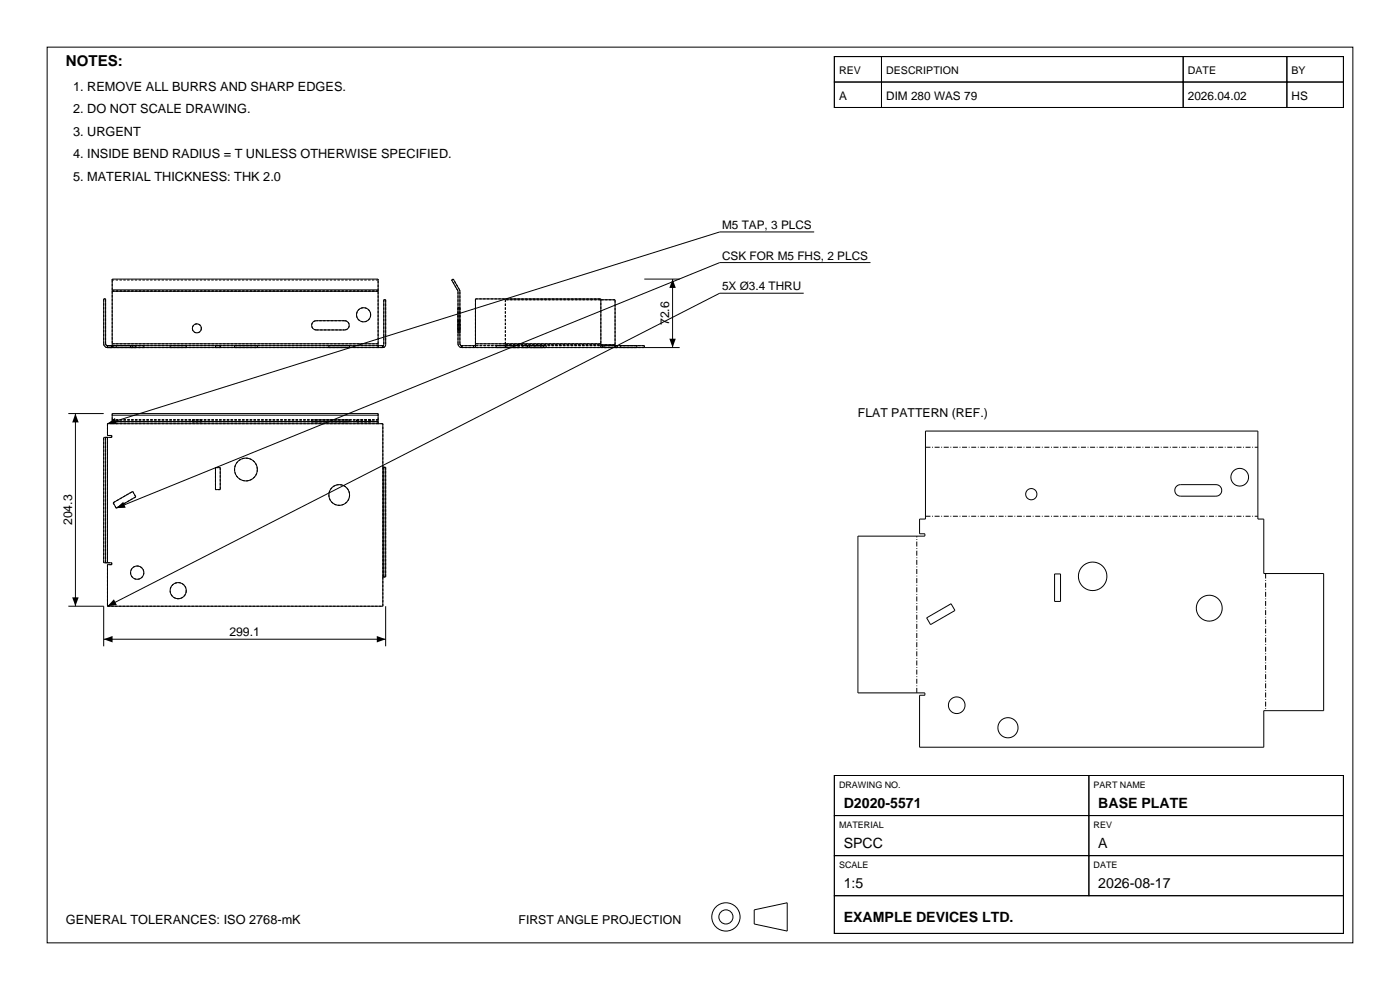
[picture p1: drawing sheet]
<svg xmlns="http://www.w3.org/2000/svg" width="297mm" height="210mm" viewBox="0 0 297 210" stroke-linecap="round" stroke-linejoin="round" font-family="sans-serif">
<g fill="none" stroke="#000" stroke-width=".21">
<path d="M10 10h277v190h-277zM177 12h10v5.4h-10zM177 17.4h10v5.4h-10zM177 12h108v10.8h-108zM187 12h64v5.4h-64zM187 17.4h64v5.4h-64zM251 12h22v5.4h-22zM251 17.4h22v5.4h-22zM273 12h12v5.4h-12zM273 17.4h12v5.4h-12zM136.7 59.2h7.5M142.7 59.2v14.5"/>
<path d="M172.7 49.2h-20l-129.9 40.7M184.7 55.7h-32l-128 52.1M22.8 73.3l-.3-.1-.1-.3v-9.5h-.4v9.5l.3 .7 .5 .1M22.8 73.7h58.4M22.8 73.3h58.4M22.8 73.3v.4M23.8 72.9v.4M23.8 61.5v.3M23.8 72.9h56.4M23.8 61.5v-2.3h56.4v2.3M23.8 61.8v11.1M23.8 61.8h56.4"/>
<path d="M23.8 61.5h56.4M66.4 68.4l.7-.4h6a.98 .98 0 0 1 1 1 .98 .98 0 0 1-1 1h-6a.98 .98 0 0 1-.9-.6 .98 .98 0 0 1 .2-1zM80.2 72.9v.4M80.2 61.5v.3M80.2 61.8v11.1M81.2 73.3l.2-.2v-9.5h.4v9.5l-.2 .5-.4 .1M81.2 73.3v.4M98 73.3l-.3-.1-.1-.3v-11.1l-1.4-2.6-.4 .2 1.4 2.4v11.1l.1 .5 .7 .3M98 73.7h46.2M98 73.3h2.9M98 73.3v.4M100.5 73.3v.4"/>
<path d="M100.9 72.9v.8M100.9 72.9v-9.5h26.6v9.5M100.9 72.9h26.6M127.5 72.9v.8M127.5 63.6h3v9.5M127.5 73.3h9.2v.4M127.5 73.1h3M127.9 73.3v.4M130.5 73.1v.2M170.5 62.2h-17.8l-129.9 66.4M14.5 87.7h7.5M16 87.7v40.9"/>
<path d="M22.4 92.8h.4M22.4 92.8v26.6M22.4 92.8h-.4v26.6h.4M22.8 89.9h58.4v38.7h-58.4M22.8 89.9v2.5h.9v.4h-.9M22.8 92.8v26.6M23.8 89.5v.4M23.8 89.4v.1M23.8 89.4v-1.7h56.4v1.7M23.8 89.5h56.4M23.8 89.4h56.4M23.8 88.1h56.4"/>
<path d="M45.7 99.2h1v4.7h-1zM80.2 89.5v.4M80.2 89.4v.1M81.2 99.1h.2M81.4 99.1h.4v23.3h-.4M81.4 99.1v23.3M196.3 91.4h70.6v18.7h1.2v11.6h12.7v29h-12.7v7.8h-73v-11h1.1v-.5h-14.2v-33.3h14.2v-.5h-1.1v-3.1h1.2zM22.4 119.4h.4M22.8 119.4h.9v.4h-.9v8.8M24 106.6l4.1-2.4 .7 1.2-4.1 2.4zM249.6 103.2l.8-.4h7.6a1.22 1.22 0 0 1 1.2 1.2 1.22 1.22 0 0 1-1.2 1.2h-7.6a1.22 1.22 0 0 1-1.1-.7 1.22 1.22 0 0 1 .3-1.3zM14.5 128.6h7.5v8.5"/>
<path d="M22 135.6h59.8M81.2 122.4h.2M81.8 128.6v8.5M196.6 131.1l5.2-3 .8 1.4-5.2 3zM223.7 121.7h1.3v5.9h-1.3zM177 164.5h54v8.5h-54zM177 173h54v8.5h-54zM177 164.5h108v33.5h-108zM231 164.5h54v8.5h-54zM231 173h54v8.5h-54zM160 193l7-1.5v6l-7-1.5zM177 181.5h54v8.5h-54z"/>
<path d="M177 190h108v8h-108zM231 181.5h54v8.5h-54z"/>
<circle cx="41.8" cy="69.6" r=".95"/>
<circle cx="77.1" cy="66.8" r="1.5"/>
<circle cx="52.2" cy="99.6" r="2.42"/>
<circle cx="72" cy="105" r="2.2"/>
<circle cx="218.8" cy="104.8" r="1.19"/>
<circle cx="263" cy="101.2" r="1.88"/>
<circle cx="29.1" cy="121.5" r="1.41"/>
<circle cx="37.8" cy="125.3" r="1.71"/>
<circle cx="231.8" cy="122.3" r="3"/>
<circle cx="256.5" cy="129" r="2.75"/>
<circle cx="203" cy="149.6" r="1.76"/>
<circle cx="213.8" cy="154.4" r="2.14"/>
<circle cx="154" cy="194.5" r="3"/>
<circle cx="154" cy="194.5" r="1.5"/>
</g>
<g fill="none" stroke="#000" stroke-width=".21" stroke-dasharray=".5 .3" stroke-linecap="butt">
<path d="M23.8 59.4v2.3M23.8 59.4v-.2M80.2 59.4v-.2M80.2 59.4h-56.4M95.8 59.4l.4-.2M22 72.9v-9.5M22 63.4h.4M22.4 72.9v-9.5M22.4 72.9l.1 .3 .3 .1M22.8 73.7h.9M22.8 73.3h.9M22.8 73.7v-.4"/>
<path d="M22.8 73.7l-.5-.1-.3-.7M23.7 73.7h-.9M23.7 73.3h-.9M23.7 73.7v-.4M23.8 73.7h56.4M23.8 73.7h-1M23.8 73.3h56.4M23.8 73.3h-1M23.8 72.9h56.4M23.8 73.7v-.8M23.8 73.3v.4M23.8 61.8v11.1"/>
<path d="M23.8 61.8v-.1M23.8 61.7h56.4M24 73.7h4.1M24 73.3h4.1M24 73.7v-.4M24.7 73.7h-.7M24.7 73.3h-.7M24.7 73.7v-.4M27.7 73.7h2.8M27.7 73.3h2.8M27.7 73.3v.4M28.1 73.7h.7"/>
<path d="M28.1 73.3h.7M28.1 73.7v-.4M28.8 73.7h-4.1M28.8 73.3h-4.1M28.8 73.7v-.4M30.5 73.7h-2.8M30.5 73.3h-2.8M30.5 73.7v-.4M36.1 73.7h3.4M36.1 73.3h3.4M36.1 73.3v.4M39.5 73.7h-3.4"/>
<path d="M39.5 73.3h-3.4M39.5 73.7v-.4M42.7 69.6a.95 .95 0 0 1-1.3 .9 .95 .95 0 0 1-.3-1.6 .95 .95 0 0 1 1.6 .5v.2M45.7 73.7h1M45.7 73.3h1M45.7 73.7v-.4M46.7 73.7h-1M46.7 73.3h-1M46.7 73.7v-.4M49.8 73.7h4.8M49.8 73.3h4.8M49.8 73.3v.4"/>
<path d="M54.6 73.7h-4.8M54.6 73.3h-4.8M54.6 73.7v-.4M67.1 70a.98 .98 0 0 1-1-1 .98 .98 0 0 1 1-1M67.1 70h6M69.8 73.7h4.4M69.8 73.3h4.4M69.8 73.3v.4M73.1 68h-6M73.1 68a.98 .98 0 0 1 1 1 .98 .98 0 0 1-1 1M74.2 73.7h-4.4M74.2 73.3h-4.4"/>
<path d="M74.2 73.7v-.4M78.6 66.8a1.5 1.5 0 0 1-2.1 1.3 1.5 1.5 0 0 1-.3-2.5 1.5 1.5 0 0 1 2.4 .8v.4M80.2 73.3v.4M80.2 73.7v-.8M80.2 72.9v-11.1M80.2 61.8v-.1M80.2 61.7v-2.3M80.2 61.8h-56.4M81.2 73.3v.4M81.2 73.7h-1M81.2 73.3h-1M81.2 73.7l.4-.1 .2-.5"/>
<path d="M81.2 73.7v-.4M81.4 73.1l-.2 .2M81.4 63.6v9.5M81.8 63.6v9.5M81.8 63.6h-.4M97.1 61.7l-1.3-2.3M97.2 72.9v-11.1M97.2 61.8l-.1-.1M97.2 69.6v1M97.2 70.6v-1.9M97.2 68.7v.9M97.2 70v-2"/>
<path d="M97.2 68v2M97.2 66.8v1.5M97.2 68.3v-3M97.2 65.3v1.5M97.2 68h.4M97.2 70h.4M97.5 61.5l-1.3-2.3M97.5 61.5l.1 .3M97.6 72.9l.1 .3 .3 .1M97.6 72.9v-11.1M97.6 69.6v1M97.6 70.6v-1.9"/>
<path d="M97.6 68.7v.9M97.6 70v-2M97.6 68v2M97.6 66.8v1.5M97.6 68.3v-3M97.6 65.3v1.5M97.6 68.7h-.4M97.6 70.6h-.4M97.6 65.3h-.4M97.6 68.3h-.4M98 73.7v-.4M98 73.3v.4"/>
<path d="M98 73.7l-.7-.3-.1-.5M100.5 73.7v-.4M100.9 73.3h26.6M100.9 72.9v-9.5M100.9 72.9v.4M100.9 73.7v-.4M100.9 63.4h26.6M105.3 73.7h2.4M105.3 73.3h2.4M105.3 73.3v.4M107.2 73.7h23.3M107.2 73.7h-9.2"/>
<path d="M107.2 73.3h23.3M107.2 73.3h-9.2M107.2 73.1h23.3M107.2 73.7v-.6M107.2 73.3v.4M107.2 73.1h20.3M107.2 73.1v.2M107.2 63.6v9.5M107.3 73.7h4.6M107.3 73.3h4.6M107.3 73.7v-.4M107.7 73.7h2.4"/>
<path d="M107.7 73.3h2.4M110.1 73.7h-4.8M110.1 73.3h-4.8M110.1 73.3v.4M110.9 73.7h2.2M110.9 73.3h2.2M110.9 73.3v.4M111.9 73.7h-4.6M111.9 73.3h-4.6M111.9 73.7v-.4M112.3 73.7h1.2M112.3 73.3h1.2"/>
<path d="M112.3 73.7v-.4M113.1 73.7h2.2M113.1 73.3h2.2M113.5 73.7h2.4M113.5 73.3h2.4M113.5 73.7v-.4M114.7 73.7h-2.4M114.7 73.3h-2.4M114.7 73.7v-.4M115.3 73.7h-4.4M115.3 73.3h-4.4M115.3 73.3v.4"/>
<path d="M115.9 73.7h-1.2M115.9 73.3h-1.2M115.9 73.7v-.4M127.5 73.7v-.4M127.5 72.9v.4M127.5 63.4v9.5M127.5 72.9h-26.6M127.5 63.6h-20.3M127.9 73.7v-.4M128.1 73.7h1.5M128.1 73.3h1.5M128.1 73.3v.4"/>
<path d="M129.6 73.7h1.4M129.6 73.3h1.4M130.5 73.3v.4M130.5 73.7v-.6M130.5 73.1v-9.5M130.5 63.6h-23.3M131 73.7h-2.9M131 73.3h-2.9M131 73.3v.4M131.7 73.7h1.7M131.7 73.3h1.7M131.7 73.3v.4"/>
<path d="M133.4 73.7h1.7M133.4 73.3h1.7M135.1 73.7h-3.4M135.1 73.3h-3.4M135.1 73.3v.4M136.7 73.7h-6.2M136.7 73.3h-6.2M136.7 73.7v-.4M22.8 92.8v26.6M22.8 89.9v2.5M22.8 92.4h.9M22.8 92.8h-.8"/>
<path d="M23.7 92.8h-.9M23.7 92.4v.4M23.8 89.9h56.4M23.8 89.9h-1M23.8 89.1h56.4M23.8 89.9v-.8M23.8 89.5h56.4M23.8 89.1v-.1M23.8 87.7v1.3M23.8 89h56.4M40.8 89.1h1.9M40.8 89.5h1.9"/>
<path d="M40.8 89.5v-.4M42.7 89.1h-1.9M42.7 89.5h-1.9M42.7 89.1v.4M45.7 99.2h1M46.7 99.2v4.7M54.6 99.6a2.42 2.42 0 0 1-3.5 2.2 2.42 2.42 0 0 1-.4-4.1 2.42 2.42 0 0 1 3.9 1.5v.4M66.1 89.1h1M66.1 89.5h1M66.1 89.5v-.4M67.1 89.1h-1M67.1 89.1h6"/>
<path d="M67.1 89.5h-1M67.1 89.5h6M73.1 89.1h-6M73.1 89.1h1M73.1 89.5h-6M73.1 89.5h1M74.1 89.1h-1M74.1 89.5h-1M74.1 89.5v-.4M75.6 89.1h3M75.6 89.5h3M75.6 89.5v-.4"/>
<path d="M78.6 89.1h-3M78.6 89.5h-3M78.6 89.1v.4M80.2 89.9v-.8M80.2 89.1v-.1M80.2 89v-1.3M80.2 89.1h-56.4M81.2 99.1v23.3M81.2 99.1v-9.2M81.2 89.9h-1M81.2 99.1h.6M81.4 99.1v23.3"/>
<path d="M81.8 99.1v23.3M22 119.4v-26.6M22.4 119.4v-26.6M22.8 119.8v8.8M22.8 119.4h.9M22.8 119.4h-.8M23.7 119.8h-.9M23.7 119.4v.4M24 106.6l4.1-2.4M24.7 107.8l-.7-1.2M28.1 104.2l.7 1.2M28.8 105.4l-4.1 2.4"/>
<path d="M45.7 103.9v-4.7M46.7 103.9h-1M74.2 105a2.2 2.2 0 0 1-3.2 2 2.2 2.2 0 0 1-.4-3.7 2.2 2.2 0 0 1 3.5 1.3l.1 .4M22.8 128.6h58.4M30.5 121.5a1.41 1.41 0 0 1-2 1.2 1.41 1.41 0 0 1-.3-2.3 1.41 1.41 0 0 1 2.3 .7v.4M39.5 125.3a1.71 1.71 0 0 1-2.4 1.5 1.71 1.71 0 0 1-.4-2.9 1.71 1.71 0 0 1 2.8 1v.4M81.2 128.6v-6.2M81.2 122.4h.6"/>
</g>
<path d="M142.7 59.2l.7 1.9h-1.4zM142 71.8h1.4l-.7 1.9zM16 87.7l.7 1.9h-1.4zM22.8 89.9l1.6-1.2 .4 1.3zM24.7 107.8l1.4-1.4 .6 1.3zM15.3 126.7h1.4l-.7 1.9zM22 135.6l1.9-.7v1.4zM24.2 127.1l.6 1.2-2 .3zM79.9 134.9l1.9 .7-1.9 .7z" fill="#000"/>
<path d="M196.3 94.9h70.6M196.3 109.5h70.6M268.5 121.7v29M194.5 147v-33.3" fill="none" stroke="#000" stroke-width=".21" stroke-dasharray="1.1 .4 .2 .4" stroke-linecap="butt"/>
<text font-size="3.2" x="14" y="14">NOTES:</text>
<g font-size="3">
<text x="179" y="171.4">D2020-5571</text>
<text x="233" y="171.4">BASE PLATE</text>
<text x="179" y="179.9">SPCC</text>
<text x="233" y="179.9">A</text>
<text x="179" y="188.4">1:5</text>
<text x="233" y="188.4">2026-08-17</text>
<text x="179" y="195.5">EXAMPLE DEVICES LTD.</text>
</g>
<g font-size="2.7">
<text x="15.5" y="19.2">1. REMOVE ALL BURRS AND SHARP EDGES.</text>
<text x="15.5" y="24">2. DO NOT SCALE DRAWING.</text>
<text x="15.5" y="28.8">3. URGENT</text>
<text x="15.5" y="33.6">4. INSIDE BEND RADIUS = T UNLESS OTHERWISE SPECIFIED.</text>
<text x="15.5" y="38.4">5. MATERIAL THICKNESS: THK 2.0</text>
<text x="14" y="196">GENERAL TOLERANCES: ISO 2768-mK</text>
</g>
<g font-size="2.6">
<text x="142" y="69" transform="rotate(-90 142 69)">72.6</text>
<text x="182" y="88.4">FLAT PATTERN (REF.)</text>
<text x="15.3" y="111.4" transform="rotate(-90 15.3 111.4)">204.3</text>
<text x="48.7" y="134.9">299.1</text>
<text x="110" y="196">FIRST ANGLE PROJECTION</text>
</g>
<g font-size="2.5">
<text x="178" y="21.2">A</text>
<text x="188" y="21.2">DIM 280 WAS 79</text>
<text x="252" y="21.2">2026.04.02</text>
<text x="274" y="21.2">HS</text>
<text x="153.2" y="48.6">M5 TAP, 3 PLCS</text>
<text x="153.2" y="55.1">CSK FOR M5 FHS, 2 PLCS</text>
<text x="153.2" y="61.6">5X Ø3.4 THRU</text>
</g>
<g font-size="2.3">
<text x="178" y="15.8">REV</text>
<text x="188" y="15.8">DESCRIPTION</text>
<text x="252" y="15.8">DATE</text>
<text x="274" y="15.8">BY</text>
</g>
<g font-size="1.9">
<text x="178" y="167.1">DRAWING NO.</text>
<text x="232" y="167.1">PART NAME</text>
<text x="178" y="175.6">MATERIAL</text>
<text x="232" y="175.6">REV</text>
<text x="178" y="184.1">SCALE</text>
<text x="232" y="184.1">DATE</text>
</g>
</svg>
